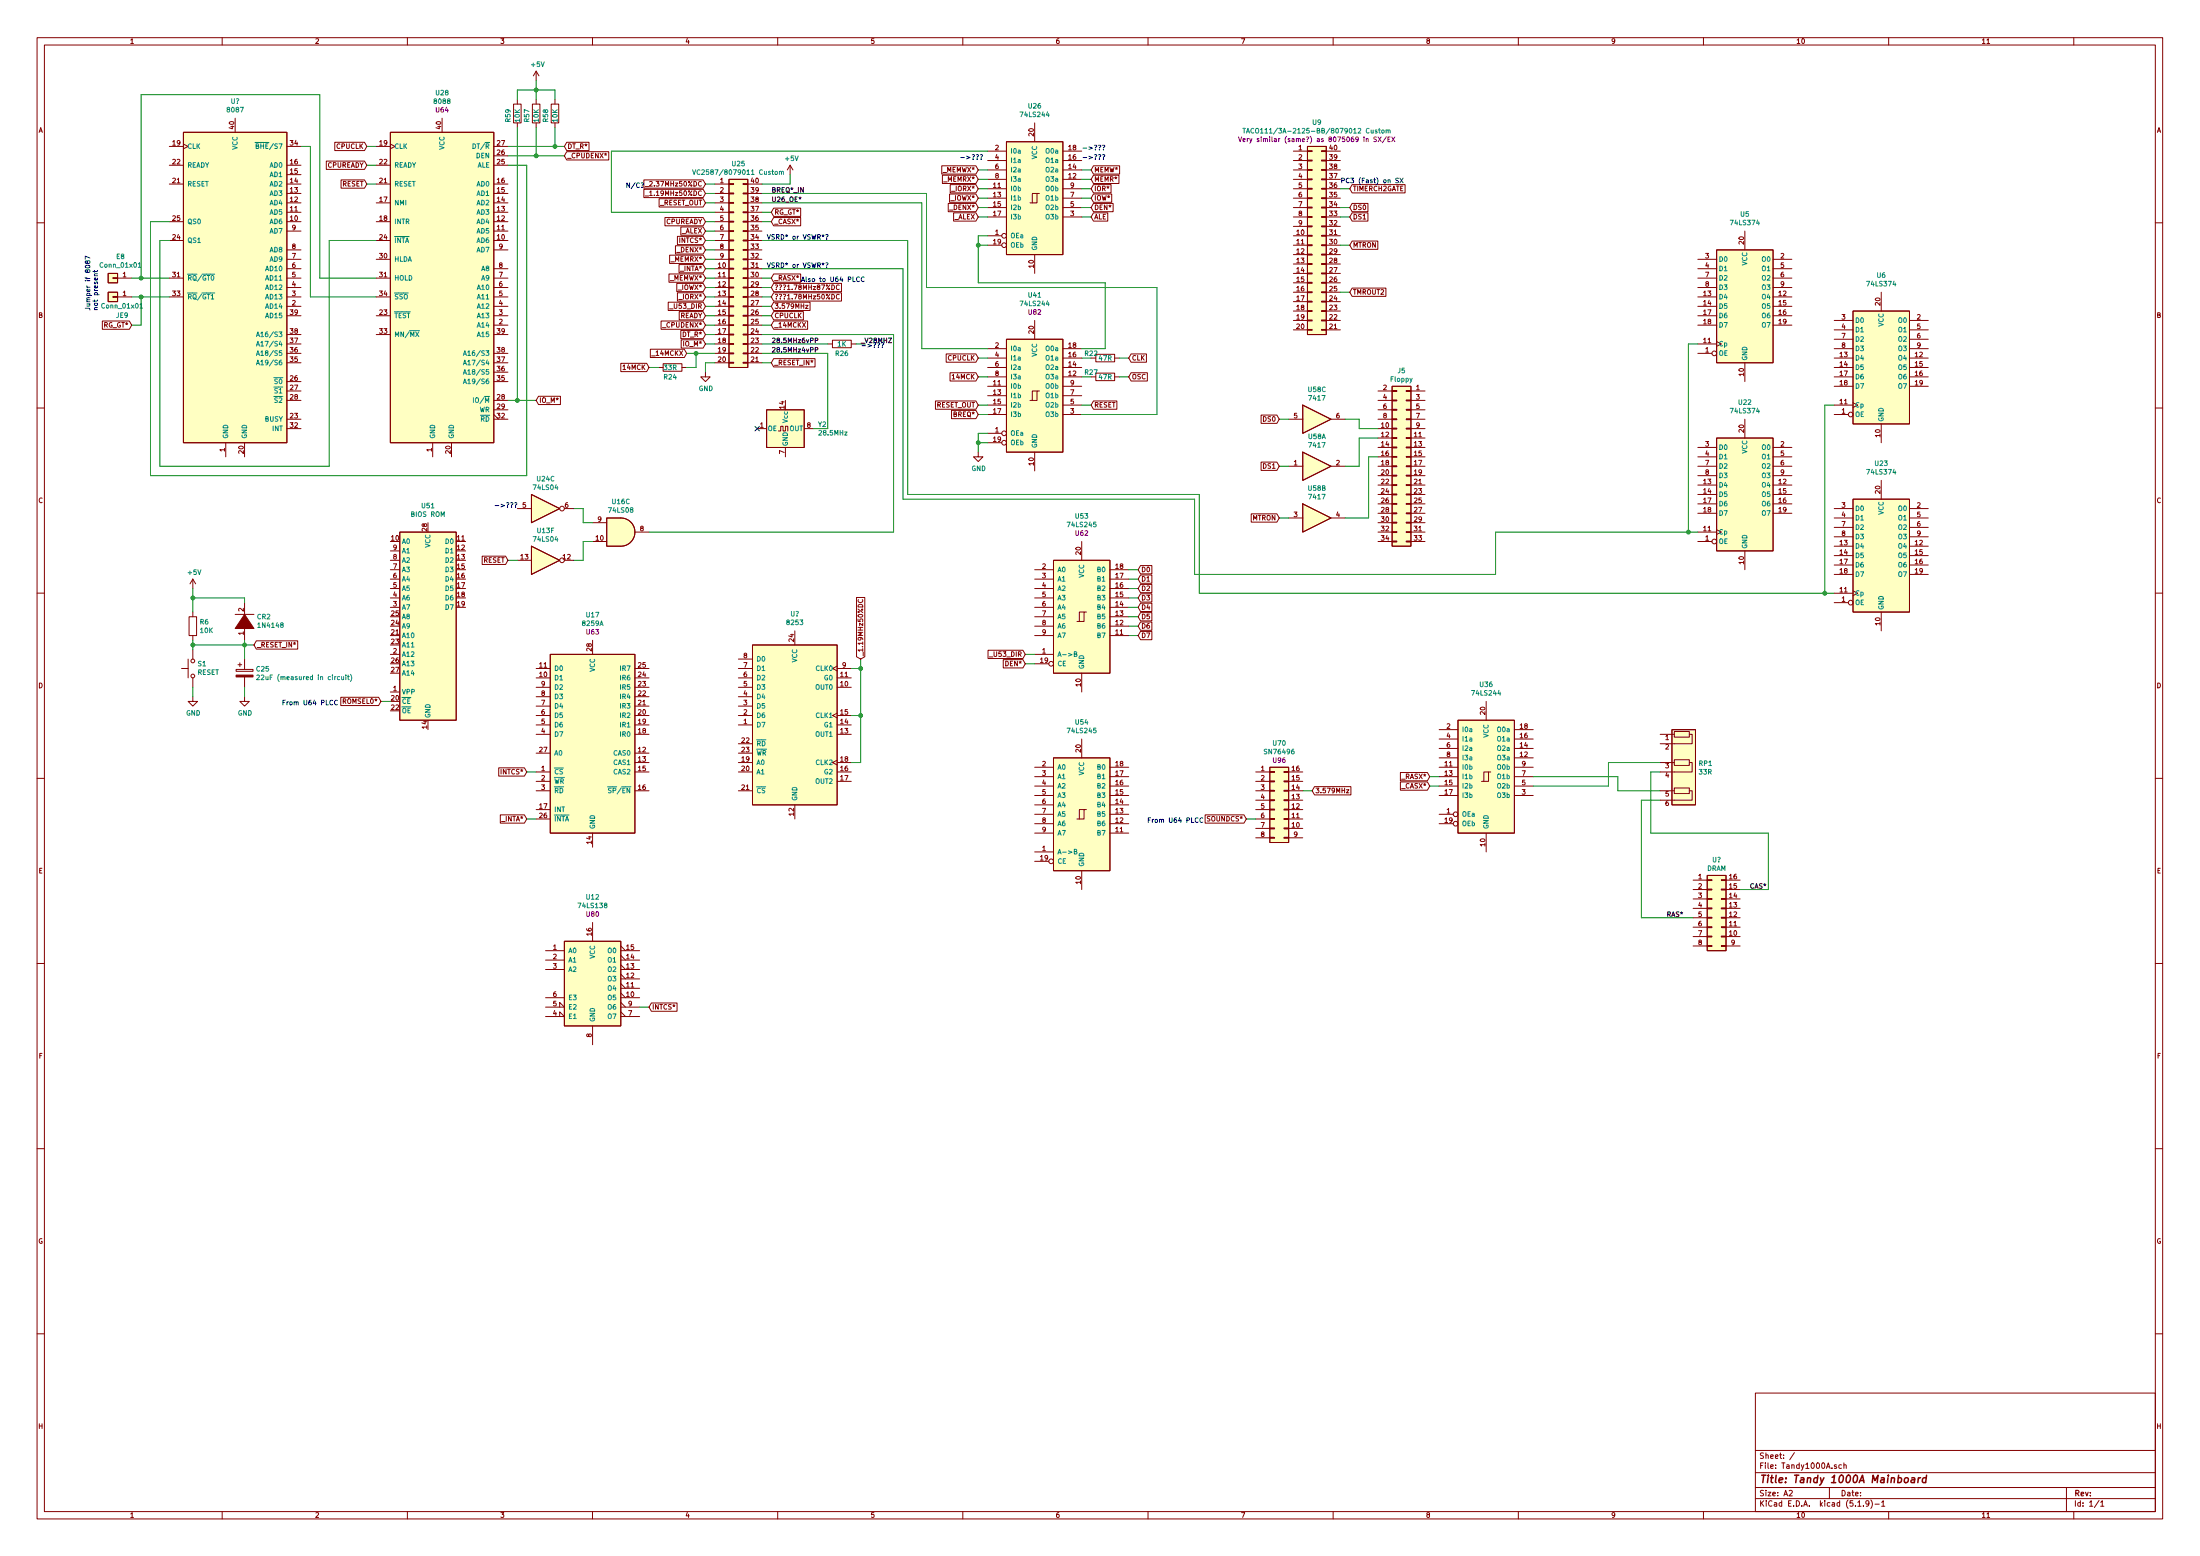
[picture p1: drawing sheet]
EESchema Schematic File Version 4
EELAYER 30 0
EELAYER END
$Descr A2 23386 16535
encoding utf-8
Sheet 1 1
Title "Tandy 1000A Mainboard"
Date ""
Rev ""
Comp ""
Comment1 ""
Comment2 ""
Comment3 ""
Comment4 ""
$EndDescr
$Comp
L MCU_Intel:8088 U28
U 1 1
P 4700 3050
F 0 "U28" H 4700 5121 50  0000 C CNN
F 1 "8088" H 4700 5030 50  0000 C CNN
F 2 "Package_DIP:DIP-40_W15.24mm" H 4700 5121 50  0001 C CIN
F 3 "http://datasheets.chipdb.org/Intel/x86/808x/datashts/8088/231456-006.pdf" H 4700 5030 50  0001 C CNN
F 4 "U64" H 4700 4939 50  0000 C CNN "1000 Ref"
	1    4700 3050
	1    0    0    -1  
$EndComp
$Comp
L 74xx:74LS04 U13
U 6 1
P 5800 5950
F 0 "U13" H 5800 6267 50  0000 C CNN
F 1 "74LS04" H 5800 6176 50  0000 C CNN
F 2 "" H 5800 5950 50  0001 C CNN
F 3 "http://www.ti.com/lit/gpn/sn74LS04" H 5800 5950 50  0001 C CNN
	6    5800 5950
	1    0    0    -1  
$EndComp
Text GLabel 3900 1950 0    50   Input ~ 0
RESET
Wire Wire Line
	4000 1950 3900 1950
Text GLabel 5400 5950 0    50   Input ~ 0
RESET
Wire Wire Line
	5500 5950 5400 5950
$Comp
L 74xx:74LS08 U16
U 3 1
P 6600 5650
F 0 "U16" H 6600 5975 50  0000 C CNN
F 1 "74LS08" H 6600 5884 50  0000 C CNN
F 2 "" H 6600 5650 50  0001 C CNN
F 3 "http://www.ti.com/lit/gpn/sn74LS08" H 6600 5650 50  0001 C CNN
	3    6600 5650
	1    0    0    -1  
$EndComp
$Comp
L Switch:SW_Push S1
U 1 1
P 2050 7100
F 0 "S1" V 2096 7052 50  0000 R CNN
F 1 "RESET" V 2005 7052 50  0000 R CNN
F 2 "" H 2050 7300 50  0001 C CNN
F 3 "~" H 2050 7300 50  0001 C CNN
	1    2050 7100
	0    -1   -1   0   
$EndComp
$Comp
L power:GND #PWR?
U 1 1
P 2050 7400
F 0 "#PWR?" H 2050 7150 50  0001 C CNN
F 1 "GND" H 2055 7227 50  0000 C CNN
F 2 "" H 2050 7400 50  0001 C CNN
F 3 "" H 2050 7400 50  0001 C CNN
	1    2050 7400
	1    0    0    -1  
$EndComp
Wire Wire Line
	2050 7400 2050 7300
$Comp
L Device:R R6
U 1 1
P 2050 6650
F 0 "R6" H 2120 6696 50  0000 L CNN
F 1 "10K" H 2120 6605 50  0000 L CNN
F 2 "" V 1980 6650 50  0001 C CNN
F 3 "~" H 2050 6650 50  0001 C CNN
	1    2050 6650
	1    0    0    -1  
$EndComp
$Comp
L pspice:DIODE CR2
U 1 1
P 2600 6600
F 0 "CR2" V 2646 6472 50  0000 R CNN
F 1 "1N4148" V 2555 6472 50  0000 R CNN
F 2 "" H 2600 6600 50  0001 C CNN
F 3 "~" H 2600 6600 50  0001 C CNN
	1    2600 6600
	0    -1   -1   0   
$EndComp
$Comp
L Device:CP C25
U 1 1
P 2600 7150
F 0 "C25" H 2718 7196 50  0000 L CNN
F 1 "22uF (measured in circuit)" H 2718 7105 50  0000 L CNN
F 2 "" H 2638 7000 50  0001 C CNN
F 3 "~" H 2600 7150 50  0001 C CNN
	1    2600 7150
	1    0    0    -1  
$EndComp
$Comp
L power:GND #PWR?
U 1 1
P 2600 7400
F 0 "#PWR?" H 2600 7150 50  0001 C CNN
F 1 "GND" H 2605 7227 50  0000 C CNN
F 2 "" H 2600 7400 50  0001 C CNN
F 3 "" H 2600 7400 50  0001 C CNN
	1    2600 7400
	1    0    0    -1  
$EndComp
$Comp
L power:+5V #PWR?
U 1 1
P 2050 6250
F 0 "#PWR?" H 2050 6100 50  0001 C CNN
F 1 "+5V" H 2065 6423 50  0000 C CNN
F 2 "" H 2050 6250 50  0001 C CNN
F 3 "" H 2050 6250 50  0001 C CNN
	1    2050 6250
	1    0    0    -1  
$EndComp
Wire Wire Line
	2050 6800 2050 6850
Wire Wire Line
	2050 6850 2600 6850
Wire Wire Line
	2600 6850 2600 7000
Connection ~ 2050 6850
Wire Wire Line
	2050 6850 2050 6900
Wire Wire Line
	2600 6850 2700 6850
Connection ~ 2600 6850
Wire Wire Line
	2050 6500 2050 6350
Wire Wire Line
	2600 6400 2600 6350
Wire Wire Line
	2600 6350 2050 6350
Connection ~ 2050 6350
Wire Wire Line
	2050 6350 2050 6250
Wire Wire Line
	2600 7300 2600 7400
Wire Wire Line
	2600 6800 2600 6850
Text GLabel 2700 6850 2    50   Input ~ 0
_RESET_IN*
$Comp
L Connector_Generic:Conn_02x20_Counter_Clockwise U25
U 1 1
P 7800 2850
F 0 "U25" H 7850 3967 50  0000 C CNN
F 1 "VC2587/8079011 Custom" H 7850 3876 50  0000 C CNN
F 2 "" H 7800 2850 50  0001 C CNN
F 3 "~" H 7800 2850 50  0001 C CNN
	1    7800 2850
	1    0    0    -1  
$EndComp
Text GLabel 8200 3850 2    50   Input ~ 0
_RESET_IN*
Wire Wire Line
	8200 3850 8100 3850
$Comp
L power:GND #PWR?
U 1 1
P 7500 3950
F 0 "#PWR?" H 7500 3700 50  0001 C CNN
F 1 "GND" H 7505 3777 50  0000 C CNN
F 2 "" H 7500 3950 50  0001 C CNN
F 3 "" H 7500 3950 50  0001 C CNN
	1    7500 3950
	1    0    0    -1  
$EndComp
$Comp
L power:+5V #PWR?
U 1 1
P 8400 1850
F 0 "#PWR?" H 8400 1700 50  0001 C CNN
F 1 "+5V" H 8415 2023 50  0000 C CNN
F 2 "" H 8400 1850 50  0001 C CNN
F 3 "" H 8400 1850 50  0001 C CNN
	1    8400 1850
	1    0    0    -1  
$EndComp
Wire Wire Line
	8100 1950 8400 1950
Wire Wire Line
	8400 1950 8400 1850
Wire Wire Line
	7600 3850 7500 3850
Wire Wire Line
	7500 3850 7500 3950
$Comp
L 74xx:74LS244 U41
U 1 1
P 11000 4200
F 0 "U41" H 11000 5271 50  0000 C CNN
F 1 "74LS244" H 11000 5180 50  0000 C CNN
F 2 "" H 11000 4200 50  0001 C CNN
F 3 "http://www.ti.com/lit/ds/symlink/sn74ls244.pdf" H 11000 4200 50  0001 C CNN
F 4 "U82" H 11000 5089 50  0000 C CNN "1000 Ref"
	1    11000 4200
	1    0    0    -1  
$EndComp
Text GLabel 3900 1550 0    50   Input ~ 0
CPUCLK
Text GLabel 10400 3800 0    50   Input ~ 0
CPUCLK
Wire Wire Line
	10500 3800 10400 3800
Wire Wire Line
	4000 1550 3900 1550
Wire Wire Line
	10500 4000 10400 4000
Text GLabel 10400 4000 0    50   Input ~ 0
14MCK
$Comp
L Device:R R22
U 1 1
P 11750 3800
F 0 "R22" V 11700 3650 50  0000 C CNN
F 1 "47R" V 11750 3800 50  0000 C CNN
F 2 "" V 11680 3800 50  0001 C CNN
F 3 "~" H 11750 3800 50  0001 C CNN
	1    11750 3800
	0    1    1    0   
$EndComp
$Comp
L Device:R R27
U 1 1
P 11750 4000
F 0 "R27" V 11700 3850 50  0000 C CNN
F 1 "47R" V 11750 4000 50  0000 C CNN
F 2 "" V 11680 4000 50  0001 C CNN
F 3 "~" H 11750 4000 50  0001 C CNN
	1    11750 4000
	0    1    1    0   
$EndComp
Wire Wire Line
	11600 3800 11500 3800
Wire Wire Line
	11500 4000 11600 4000
Wire Wire Line
	11900 3800 12000 3800
Wire Wire Line
	11900 4000 12000 4000
Text GLabel 12000 3800 2    50   Input ~ 0
CLK
Text GLabel 12000 4000 2    50   Input ~ 0
OSC
$Comp
L power:GND #PWR?
U 1 1
P 10400 4800
F 0 "#PWR?" H 10400 4550 50  0001 C CNN
F 1 "GND" H 10405 4627 50  0000 C CNN
F 2 "" H 10400 4800 50  0001 C CNN
F 3 "" H 10400 4800 50  0001 C CNN
	1    10400 4800
	1    0    0    -1  
$EndComp
Wire Wire Line
	10500 4600 10400 4600
Wire Wire Line
	10400 4600 10400 4700
Wire Wire Line
	10500 4700 10400 4700
Connection ~ 10400 4700
Wire Wire Line
	10400 4700 10400 4800
Text GLabel 8200 3350 2    50   Input ~ 0
CPUCLK
Text GLabel 8200 3450 2    50   Input ~ 0
_14MCKX
Wire Wire Line
	8200 3350 8100 3350
Wire Wire Line
	8100 3450 8200 3450
Wire Wire Line
	4000 1750 3900 1750
Text GLabel 3900 1750 0    50   Input ~ 0
CPUREADY
Wire Wire Line
	7600 2350 7500 2350
Text GLabel 7300 3750 0    50   Input ~ 0
_14MCKX
Wire Wire Line
	7600 3750 7400 3750
$Comp
L 74xx:74LS244 U26
U 1 1
P 11000 2100
F 0 "U26" H 11000 3081 50  0000 C CNN
F 1 "74LS244" H 11000 2990 50  0000 C CNN
F 2 "" H 11000 2100 50  0001 C CNN
F 3 "http://www.ti.com/lit/ds/symlink/sn74ls244.pdf" H 11000 2100 50  0001 C CNN
	1    11000 2100
	1    0    0    -1  
$EndComp
Text GLabel 7500 2350 0    50   Input ~ 0
CPUREADY
Text GLabel 7500 3350 0    50   Input ~ 0
READY
Wire Wire Line
	7600 3350 7500 3350
Text GLabel 11600 2100 2    50   Input ~ 0
IOW*
Text GLabel 11600 2000 2    50   Input ~ 0
IOR*
Text GLabel 11600 1800 2    50   Input ~ 0
MEMW*
Text GLabel 11600 1900 2    50   Input ~ 0
MEMR*
Wire Wire Line
	11600 1800 11500 1800
Wire Wire Line
	11600 1900 11500 1900
Wire Wire Line
	11600 2000 11500 2000
Wire Wire Line
	11500 2100 11600 2100
Wire Wire Line
	11600 2300 11500 2300
Text GLabel 10400 2100 0    50   Input ~ 0
_IOWX*
Text GLabel 10400 1800 0    50   Input ~ 0
_MEMWX*
Wire Wire Line
	10500 1800 10400 1800
Wire Wire Line
	10500 2100 10400 2100
Text GLabel 10400 1900 0    50   Input ~ 0
_MEMRX*
Text GLabel 10400 2000 0    50   Input ~ 0
_IORX*
Text GLabel 11600 2300 2    50   Input ~ 0
ALE
Text GLabel 10400 2300 0    50   Input ~ 0
_ALEX
Wire Wire Line
	10500 1900 10400 1900
Wire Wire Line
	10400 2000 10500 2000
Wire Wire Line
	10500 2300 10400 2300
Text GLabel 7500 3050 0    50   Input ~ 0
_IOWX*
Text GLabel 7500 3150 0    50   Input ~ 0
_IORX*
Text GLabel 7500 2450 0    50   Input ~ 0
_ALEX
Text GLabel 7500 2950 0    50   Input ~ 0
_MEMWX*
Text GLabel 7500 2750 0    50   Input ~ 0
_MEMRX*
Wire Wire Line
	7600 2450 7500 2450
Wire Wire Line
	7500 2750 7600 2750
Wire Wire Line
	7600 2950 7500 2950
Wire Wire Line
	7500 3050 7600 3050
Wire Wire Line
	7600 3150 7500 3150
Wire Wire Line
	10500 2500 10400 2500
Wire Wire Line
	10400 2500 10400 2600
Wire Wire Line
	10500 2600 10400 2600
Connection ~ 10400 2600
Text GLabel 7500 1950 0    50   Input ~ 0
_2.37MHz50%DC
Text GLabel 7500 2050 0    50   Input ~ 0
_1.19MHz50%DC
Text GLabel 7500 2150 0    50   Input ~ 0
_RESET_OUT
Wire Wire Line
	7600 1950 7500 1950
Wire Wire Line
	7500 2050 7600 2050
Wire Wire Line
	7600 2150 7500 2150
Wire Wire Line
	8100 3650 8800 3650
Text GLabel 8200 3250 2    50   Input ~ 0
3.579MHz
Text GLabel 8200 3150 2    50   Input ~ 0
???1.78MHz50%DC
Wire Wire Line
	8200 3250 8100 3250
Wire Wire Line
	8100 3150 8200 3150
Text GLabel 8200 3050 2    50   Input ~ 0
???1.78MHz87%DC
Text GLabel 10400 4300 0    50   Input ~ 0
RESET_OUT
Wire Wire Line
	10500 4300 10400 4300
Text GLabel 11600 4300 2    50   Input ~ 0
RESET
Wire Wire Line
	11600 4300 11500 4300
Wire Wire Line
	11500 3700 11750 3700
Wire Wire Line
	11750 3700 11750 3000
Wire Wire Line
	11750 3000 10400 3000
Wire Wire Line
	10400 3000 10400 2600
Text GLabel 7500 2550 0    50   Input ~ 0
INTCS*
Wire Wire Line
	7600 2550 7500 2550
$Comp
L Interface:8259A U17
U 1 1
P 6300 7900
F 0 "U17" H 6300 9271 50  0000 C CNN
F 1 "8259A" H 6300 9180 50  0000 C CNN
F 2 "Package_DIP:DIP-28_W15.24mm" H 6300 7900 50  0001 C CIN
F 3 "http://pdos.csail.mit.edu/6.828/2005/readings/hardware/8259A.pdf" H 6300 7900 50  0001 C CNN
F 4 "U63" H 6300 9089 50  0000 C CNN "1000 Ref"
	1    6300 7900
	1    0    0    -1  
$EndComp
Text GLabel 5600 8200 0    50   Input ~ 0
INTCS*
Wire Wire Line
	5700 8200 5600 8200
$Comp
L 74xx:74LS138 U12
U 1 1
P 6300 10400
F 0 "U12" H 6300 11271 50  0000 C CNN
F 1 "74LS138" H 6300 11180 50  0000 C CNN
F 2 "" H 6300 10400 50  0001 C CNN
F 3 "http://www.ti.com/lit/gpn/sn74LS138" H 6300 10400 50  0001 C CNN
F 4 "U80" H 6300 11089 50  0000 C CNN "1000 Ref"
	1    6300 10400
	1    0    0    -1  
$EndComp
Text GLabel 6900 10700 2    50   Input ~ 0
INTCS*
Wire Wire Line
	6900 10700 6800 10700
$Comp
L Timer:8253 U?
U 1 1
P 8450 7700
F 0 "U?" H 8450 8881 50  0000 C CNN
F 1 "8253" H 8450 8790 50  0000 C CNN
F 2 "Package_DIP:DIP-24_W15.24mm" H 8500 7950 50  0001 C CNN
F 3 "http://www.cpcwiki.eu/imgs/e/e3/8253.pdf" H 8000 8600 50  0001 C CNN
	1    8450 7700
	1    0    0    -1  
$EndComp
Wire Wire Line
	9050 8100 9150 8100
Wire Wire Line
	9150 8100 9150 7600
Wire Wire Line
	9050 7100 9150 7100
Connection ~ 9150 7100
Wire Wire Line
	9150 7100 9150 7000
Wire Wire Line
	9050 7600 9150 7600
Connection ~ 9150 7600
Wire Wire Line
	9150 7600 9150 7100
Text GLabel 9150 7000 1    50   Input ~ 0
_1.19MHz50%DC
Text Notes 6650 2000 0    50   ~ 0
N/C?
$Comp
L Memory_EPROM:27C256 U51
U 1 1
P 4550 6650
F 0 "U51" H 4550 7931 50  0000 C CNN
F 1 "BIOS ROM" H 4550 7840 50  0000 C CNN
F 2 "Package_DIP:DIP-28_W15.24mm" H 4550 6650 50  0001 C CNN
F 3 "http://ww1.microchip.com/downloads/en/DeviceDoc/doc0014.pdf" H 4550 6650 50  0001 C CNN
	1    4550 6650
	1    0    0    -1  
$EndComp
Text GLabel 4050 7450 0    50   Input ~ 0
ROMSEL0*
Wire Wire Line
	4150 7450 4050 7450
Text Notes 3600 7500 2    50   ~ 0
From U64 PLCC
$Comp
L Connector_Generic:Conn_02x17_Odd_Even J5
U 1 1
P 14950 4950
F 0 "J5" H 15000 5967 50  0000 C CNN
F 1 "Floppy" H 15000 5876 50  0000 C CNN
F 2 "" H 14950 4950 50  0001 C CNN
F 3 "~" H 14950 4950 50  0001 C CNN
	1    14950 4950
	-1   0    0    -1  
$EndComp
$Comp
L Connector_Generic:Conn_02x20_Counter_Clockwise U9
U 1 1
P 13950 2500
F 0 "U9" H 14000 3707 50  0000 C CNN
F 1 "TACO111/3A-2125-BB/8079012 Custom" H 14000 3616 50  0000 C CNN
F 2 "" H 13950 2500 50  0001 C CNN
F 3 "~" H 13950 2500 50  0001 C CNN
F 4 "Very similar (same?) as 8075069 in SX/EX" H 14000 3525 50  0000 C CNN "Note"
	1    13950 2500
	1    0    0    -1  
$EndComp
Text GLabel 14350 2000 2    50   Input ~ 0
TIMERCH2GATE
Text GLabel 14350 3100 2    50   Input ~ 0
TMROUT2
Wire Wire Line
	14350 3100 14250 3100
Wire Wire Line
	14350 2000 14250 2000
Text Notes 14250 1950 0    50   ~ 0
PC3 (Fast) on SX
Text GLabel 14350 2200 2    50   Input ~ 0
DS0
Text GLabel 14350 2300 2    50   Input ~ 0
DS1
Text GLabel 14350 2600 2    50   Input ~ 0
MTRON
Wire Wire Line
	14350 2600 14250 2600
Wire Wire Line
	14350 2300 14250 2300
Wire Wire Line
	14250 2200 14350 2200
$Comp
L 74xx:74LS07 U58
U 1 1
P 14000 4950
F 0 "U58" H 14000 5267 50  0000 C CNN
F 1 "7417" H 14000 5176 50  0000 C CNN
F 2 "" H 14000 4950 50  0001 C CNN
F 3 "www.ti.com/lit/ds/symlink/sn74ls07.pdf" H 14000 4950 50  0001 C CNN
	1    14000 4950
	1    0    0    -1  
$EndComp
$Comp
L 74xx:74LS07 U58
U 2 1
P 14000 5500
F 0 "U58" H 14000 5817 50  0000 C CNN
F 1 "7417" H 14000 5726 50  0000 C CNN
F 2 "" H 14000 5500 50  0001 C CNN
F 3 "www.ti.com/lit/ds/symlink/sn74ls07.pdf" H 14000 5500 50  0001 C CNN
	2    14000 5500
	1    0    0    -1  
$EndComp
$Comp
L 74xx:74LS07 U58
U 3 1
P 14000 4450
F 0 "U58" H 14000 4767 50  0000 C CNN
F 1 "7417" H 14000 4676 50  0000 C CNN
F 2 "" H 14000 4450 50  0001 C CNN
F 3 "www.ti.com/lit/ds/symlink/sn74ls07.pdf" H 14000 4450 50  0001 C CNN
	3    14000 4450
	1    0    0    -1  
$EndComp
Text GLabel 13600 4950 0    50   Input ~ 0
DS1
Text GLabel 13600 4450 0    50   Input ~ 0
DS0
Text GLabel 13600 5500 0    50   Input ~ 0
MTRON
Wire Wire Line
	13700 4950 13600 4950
Wire Wire Line
	13600 5500 13700 5500
Wire Wire Line
	13700 4450 13600 4450
Wire Wire Line
	14300 5500 14550 5500
Wire Wire Line
	14300 4450 14450 4450
Wire Wire Line
	14450 4450 14450 4550
Wire Wire Line
	14450 4550 14650 4550
Wire Wire Line
	14450 4950 14300 4950
Wire Wire Line
	14450 4950 14450 4650
Wire Wire Line
	14450 4650 14650 4650
Wire Wire Line
	14550 5500 14550 4850
Wire Wire Line
	14550 4850 14650 4850
Wire Wire Line
	9800 2150 9800 3700
Wire Wire Line
	9800 3700 10500 3700
Wire Wire Line
	8100 2150 9800 2150
Wire Wire Line
	8200 3050 8100 3050
Text Label 8200 2150 0    50   ~ 0
U26_OE*
Wire Wire Line
	6500 1600 6500 2250
Wire Wire Line
	6500 1600 10500 1600
Wire Wire Line
	6500 2250 7600 2250
$Comp
L Oscillator:SG-51 Y2
U 1 1
P 8350 4550
F 0 "Y2" H 8694 4596 50  0000 L CNN
F 1 "28.5MHz" H 8694 4505 50  0000 L CNN
F 2 "Oscillator:Oscillator_SeikoEpson_SG-8002DB" H 8800 4200 50  0001 C CNN
F 3 "https://support.epson.biz/td/api/doc_check.php?mode=dl&lang=en&Parts=SG-51P" H 8250 4550 50  0001 C CNN
	1    8350 4550
	1    0    0    -1  
$EndComp
NoConn ~ 8050 4550
Wire Wire Line
	8650 4550 8800 4550
Wire Wire Line
	8800 4550 8800 3750
Wire Wire Line
	8100 3750 8800 3750
Text Label 8200 3750 0    50   ~ 0
28.5MHz4vPP
Text Label 8200 3650 0    50   ~ 0
28.5MHz6vPP
$Comp
L Device:R R26
U 1 1
P 8950 3650
F 0 "R26" V 9050 3650 50  0000 C CNN
F 1 "1K" V 8950 3650 50  0000 C CNN
F 2 "" V 8880 3650 50  0001 C CNN
F 3 "~" H 8950 3650 50  0001 C CNN
	1    8950 3650
	0    1    1    0   
$EndComp
Wire Wire Line
	9100 3650 9200 3650
Text Notes 9150 3700 0    50   ~ 0
->???
$Comp
L 74xx:74LS245 U53
U 1 1
P 11500 6550
F 0 "U53" H 11500 7621 50  0000 C CNN
F 1 "74LS245" H 11500 7530 50  0000 C CNN
F 2 "" H 11500 6550 50  0001 C CNN
F 3 "http://www.ti.com/lit/gpn/sn74LS245" H 11500 6550 50  0001 C CNN
F 4 "U62" H 11500 7439 50  0000 C CNN "1000 Ref"
	1    11500 6550
	1    0    0    -1  
$EndComp
$Comp
L 74xx:74LS245 U54
U 1 1
P 11500 8650
F 0 "U54" H 11500 9631 50  0000 C CNN
F 1 "74LS245" H 11500 9540 50  0000 C CNN
F 2 "" H 11500 8650 50  0001 C CNN
F 3 "http://www.ti.com/lit/gpn/sn74LS245" H 11500 8650 50  0001 C CNN
	1    11500 8650
	1    0    0    -1  
$EndComp
Wire Wire Line
	10900 7050 11000 7050
Wire Wire Line
	12100 6050 12000 6050
Wire Wire Line
	12000 6150 12100 6150
Wire Wire Line
	12100 6250 12000 6250
Wire Wire Line
	12000 6350 12100 6350
Wire Wire Line
	12100 6450 12000 6450
Wire Wire Line
	12000 6550 12100 6550
Wire Wire Line
	12100 6650 12000 6650
Wire Wire Line
	12000 6750 12100 6750
Text GLabel 12100 6450 2    50   Input ~ 0
D4
Text GLabel 12100 6550 2    50   Input ~ 0
D5
Text GLabel 12100 6650 2    50   Input ~ 0
D6
Text GLabel 12100 6350 2    50   Input ~ 0
D3
Text GLabel 12100 6250 2    50   Input ~ 0
D2
Text GLabel 12100 6750 2    50   Input ~ 0
D7
Text GLabel 12100 6150 2    50   Input ~ 0
D1
Text GLabel 12100 6050 2    50   Input ~ 0
D0
Text GLabel 11600 2200 2    50   Input ~ 0
DEN*
Text GLabel 10900 7050 0    50   Input ~ 0
DEN*
Wire Wire Line
	11600 2200 11500 2200
Text GLabel 10400 2200 0    50   Input ~ 0
_DENX*
Text GLabel 7500 2650 0    50   Input ~ 0
_DENX*
Wire Wire Line
	7600 2650 7500 2650
Wire Wire Line
	10500 2200 10400 2200
Text Notes 11500 1600 0    50   ~ 0
->???
Text Notes 11500 1700 0    50   ~ 0
->???
Text Notes 10200 1700 0    50   ~ 0
->???
Text GLabel 5700 4250 2    50   Input ~ 0
IO_M*
Text GLabel 7500 3650 0    50   Input ~ 0
IO_M*
Wire Wire Line
	7600 3650 7500 3650
$Comp
L Device:R R59
U 1 1
P 5500 1200
F 0 "R59" V 5400 1100 50  0000 L CNN
F 1 "10K" V 5500 1100 50  0000 L CNN
F 2 "" V 5430 1200 50  0001 C CNN
F 3 "~" H 5500 1200 50  0001 C CNN
	1    5500 1200
	1    0    0    -1  
$EndComp
$Comp
L power:+5V #PWR?
U 1 1
P 5700 850
F 0 "#PWR?" H 5700 700 50  0001 C CNN
F 1 "+5V" H 5715 1023 50  0000 C CNN
F 2 "" H 5700 850 50  0001 C CNN
F 3 "" H 5700 850 50  0001 C CNN
	1    5700 850 
	1    0    0    -1  
$EndComp
Wire Wire Line
	5500 1050 5500 950 
Wire Wire Line
	5500 950  5700 950 
Wire Wire Line
	5700 950  5700 850 
Wire Wire Line
	5700 950  5700 1050
Connection ~ 5700 950 
Wire Wire Line
	5700 950  5900 950 
Wire Wire Line
	5900 950  5900 1050
Wire Wire Line
	5700 4250 5500 4250
Wire Wire Line
	5500 4250 5500 1350
Connection ~ 5500 4250
Wire Wire Line
	5500 4250 5400 4250
Text GLabel 6000 1550 2    50   Input ~ 0
DT_R*
Text GLabel 6000 1650 2    50   Input ~ 0
_CPUDENX*
Wire Wire Line
	6000 1650 5700 1650
$Comp
L Device:R R57
U 1 1
P 5700 1200
F 0 "R57" V 5600 1100 50  0000 L CNN
F 1 "10K" V 5700 1100 50  0000 L CNN
F 2 "" V 5630 1200 50  0001 C CNN
F 3 "~" H 5700 1200 50  0001 C CNN
	1    5700 1200
	1    0    0    -1  
$EndComp
$Comp
L Device:R R58
U 1 1
P 5900 1200
F 0 "R58" V 5800 1100 50  0000 L CNN
F 1 "10K" V 5900 1100 50  0000 L CNN
F 2 "" V 5830 1200 50  0001 C CNN
F 3 "~" H 5900 1200 50  0001 C CNN
	1    5900 1200
	1    0    0    -1  
$EndComp
Connection ~ 5700 1650
Wire Wire Line
	5700 1650 5400 1650
Wire Wire Line
	5400 1550 5900 1550
Wire Wire Line
	5900 1350 5900 1550
Connection ~ 5900 1550
Wire Wire Line
	5900 1550 6000 1550
Wire Wire Line
	5700 1350 5700 1650
Text GLabel 7500 3450 0    50   Input ~ 0
_CPUDENX*
Wire Wire Line
	7600 3450 7500 3450
Text GLabel 7500 3550 0    50   Input ~ 0
DT_R*
Wire Wire Line
	7500 3550 7600 3550
$Comp
L MCU_Intel:8087 U?
U 1 1
P 2500 3050
F 0 "U?" H 2500 5031 50  0000 C CNN
F 1 "8087" H 2500 4940 50  0000 C CNN
F 2 "Package_DIP:DIP-40_W15.24mm" H 2550 3150 50  0001 C CIN
F 3 "http://datasheets.chipdb.org/Intel/x86/808x/datashts/8087/205835-007.pdf" H 2500 3100 50  0001 C CNN
	1    2500 3050
	1    0    0    -1  
$EndComp
Wire Wire Line
	1800 2550 1700 2550
Wire Wire Line
	1700 2550 1700 4950
Wire Wire Line
	1700 4950 3500 4950
Wire Wire Line
	3500 4950 3500 2550
Wire Wire Line
	3500 2550 4000 2550
Wire Wire Line
	5400 1750 5600 1750
Wire Wire Line
	5600 1750 5600 5050
Wire Wire Line
	5600 5050 1600 5050
Wire Wire Line
	1600 5050 1600 2350
Wire Wire Line
	1600 2350 1800 2350
Wire Wire Line
	3300 3150 3300 1550
Wire Wire Line
	3300 1550 3200 1550
Wire Wire Line
	3300 3150 4000 3150
Text GLabel 7500 2850 0    50   Input ~ 0
_INTA*
Wire Wire Line
	7600 2850 7500 2850
Text GLabel 5600 8700 0    50   Input ~ 0
_INTA*
Wire Wire Line
	5600 8700 5700 8700
$Comp
L Device:R R24
U 1 1
P 7150 3900
F 0 "R24" V 7250 3800 50  0000 L CNN
F 1 "33R" V 7150 3800 50  0000 L CNN
F 2 "" V 7080 3900 50  0001 C CNN
F 3 "~" H 7150 3900 50  0001 C CNN
	1    7150 3900
	0    1    1    0   
$EndComp
Wire Wire Line
	7300 3900 7400 3900
Wire Wire Line
	7400 3900 7400 3750
Connection ~ 7400 3750
Wire Wire Line
	7400 3750 7300 3750
Wire Wire Line
	7000 3900 6900 3900
Text GLabel 6900 3900 0    50   Input ~ 0
14MCK
$Comp
L Connector_Generic:Conn_02x08_Counter_Clockwise U70
U 1 1
P 13550 8500
F 0 "U70" H 13600 9107 50  0000 C CNN
F 1 "SN76496" H 13600 9016 50  0000 C CNN
F 2 "" H 13550 8500 50  0001 C CNN
F 3 "~" H 13550 8500 50  0001 C CNN
F 4 "U96" H 13600 8925 50  0000 C CNN "1000 Ref"
	1    13550 8500
	1    0    0    -1  
$EndComp
Text GLabel 13950 8400 2    50   Input ~ 0
3.579MHz
Wire Wire Line
	13950 8400 13850 8400
Wire Wire Line
	13350 8700 13250 8700
Text GLabel 13250 8700 0    50   Input ~ 0
SOUNDCS*
Text Notes 12800 8750 2    50   ~ 0
From U64 PLCC
Wire Wire Line
	11000 6950 10900 6950
Text GLabel 10900 6950 0    50   Input ~ 0
_U53_DIR
Text GLabel 7500 3250 0    50   Input ~ 0
_U53_DIR
Wire Wire Line
	7600 3250 7500 3250
Wire Wire Line
	6900 5650 9500 5650
Wire Wire Line
	9500 5650 9500 3550
Wire Wire Line
	9500 3550 8100 3550
Text Label 9150 3650 0    50   ~ 0
_V28MHZ
$Comp
L 74xx:74LS04 U24
U 3 1
P 5800 5400
F 0 "U24" H 5800 5717 50  0000 C CNN
F 1 "74LS04" H 5800 5626 50  0000 C CNN
F 2 "" H 5800 5400 50  0001 C CNN
F 3 "http://www.ti.com/lit/gpn/sn74LS04" H 5800 5400 50  0001 C CNN
	3    5800 5400
	1    0    0    -1  
$EndComp
Wire Wire Line
	6100 5400 6200 5400
Wire Wire Line
	6200 5400 6200 5550
Wire Wire Line
	6200 5550 6300 5550
Wire Wire Line
	6100 5950 6200 5950
Wire Wire Line
	6200 5950 6200 5750
Wire Wire Line
	6200 5750 6300 5750
Text Notes 5250 5400 0    50   ~ 0
->???
Wire Wire Line
	11500 4400 12300 4400
Wire Wire Line
	12300 4400 12300 3050
Wire Wire Line
	12300 3050 9850 3050
Wire Wire Line
	9850 3050 9850 2050
Wire Wire Line
	9850 2050 8100 2050
Text GLabel 10400 4400 0    50   Input ~ 0
BREQ*
Wire Wire Line
	10500 4400 10400 4400
Text Label 8200 2050 0    50   ~ 0
BREQ*_IN
Wire Wire Line
	4000 2950 3400 2950
Wire Wire Line
	3400 2950 3400 1000
Wire Wire Line
	3400 1000 1500 1000
Wire Wire Line
	1500 1000 1500 2950
Wire Wire Line
	1500 2950 1800 2950
$Comp
L Connector_Generic:Conn_01x01 E8
U 1 1
P 1200 2950
F 0 "E8" H 1118 2725 50  0000 C CNN
F 1 "Conn_01x01" H 1118 2816 50  0000 C CNN
F 2 "" H 1200 2950 50  0001 C CNN
F 3 "~" H 1200 2950 50  0001 C CNN
	1    1200 2950
	-1   0    0    1   
$EndComp
$Comp
L Connector_Generic:Conn_01x01 JE9
U 1 1
P 1200 3150
F 0 "JE9" H 1100 3350 50  0000 C CNN
F 1 "Conn_01x01" H 1100 3250 50  0000 C CNN
F 2 "" H 1200 3150 50  0001 C CNN
F 3 "~" H 1200 3150 50  0001 C CNN
	1    1200 3150
	-1   0    0    1   
$EndComp
Text Notes 1050 3300 1    50   ~ 0
Jumper if 8087\nnot present
Connection ~ 1500 2950
Text GLabel 1400 3450 0    50   Input ~ 0
RG_GT*
Wire Wire Line
	1500 2950 1400 2950
Wire Wire Line
	1500 3150 1500 3450
Wire Wire Line
	1500 3450 1400 3450
Wire Wire Line
	1400 3150 1500 3150
Connection ~ 1500 3150
Wire Wire Line
	1500 3150 1800 3150
Text GLabel 8200 2250 2    50   Input ~ 0
RG_GT*
Wire Wire Line
	8200 2250 8100 2250
$Comp
L 74xx:74LS244 U36
U 1 1
P 15800 8250
F 0 "U36" H 15800 9231 50  0000 C CNN
F 1 "74LS244" H 15800 9140 50  0000 C CNN
F 2 "" H 15800 8250 50  0001 C CNN
F 3 "http://www.ti.com/lit/ds/symlink/sn74ls244.pdf" H 15800 8250 50  0001 C CNN
	1    15800 8250
	1    0    0    -1  
$EndComp
$Comp
L Device:R_Pack03_SIP RP1
U 1 1
P 17850 8100
F 0 "RP1" V 17858 8305 50  0000 L CNN
F 1 "33R" V 17949 8305 50  0000 L CNN
F 2 "Resistor_THT:R_Array_SIP6" V 18425 8100 50  0001 C CNN
F 3 "http://www.vishay.com/docs/31509/csc.pdf" H 17850 8100 50  0001 C CNN
	1    17850 8100
	0    1    1    0   
$EndComp
Wire Wire Line
	16300 8350 17100 8350
Wire Wire Line
	17100 8350 17100 8100
Wire Wire Line
	17100 8100 17650 8100
$Comp
L Connector_Generic:Conn_02x08_Counter_Clockwise U?
U 1 1
P 18200 9650
F 0 "U?" H 18250 10167 50  0000 C CNN
F 1 "DRAM" H 18250 10076 50  0000 C CNN
F 2 "" H 18200 9650 50  0001 C CNN
F 3 "~" H 18200 9650 50  0001 C CNN
	1    18200 9650
	1    0    0    -1  
$EndComp
Wire Wire Line
	17650 8200 17550 8200
Wire Wire Line
	17550 8200 17550 8850
Wire Wire Line
	17550 8850 18800 8850
Wire Wire Line
	18800 8850 18800 9450
Wire Wire Line
	18800 9450 18500 9450
Text Label 18600 9450 0    50   ~ 0
CAS*
Text GLabel 8200 2350 2    50   Input ~ 0
_CASX*
Wire Wire Line
	8200 2350 8100 2350
Text GLabel 15200 8350 0    50   Input ~ 0
_CASX*
Wire Wire Line
	15300 8350 15200 8350
Wire Wire Line
	18000 9750 17450 9750
Wire Wire Line
	17450 9750 17450 8500
Wire Wire Line
	17450 8500 17650 8500
Text Label 17900 9750 2    50   ~ 0
RAS*
Wire Wire Line
	16300 8250 17200 8250
Wire Wire Line
	17200 8250 17200 8400
Wire Wire Line
	17200 8400 17650 8400
Text GLabel 15200 8250 0    50   Input ~ 0
_RASX*
Wire Wire Line
	15300 8250 15200 8250
Text GLabel 8200 2950 2    50   Input ~ 0
_RASX*
Wire Wire Line
	8200 2950 8100 2950
Text Notes 9200 3000 2    50   ~ 0
Also to U64 PLCC
$Comp
L 74xx:74LS374 U5
U 1 1
P 18550 3250
F 0 "U5" H 18550 4231 50  0000 C CNN
F 1 "74LS374" H 18550 4140 50  0000 C CNN
F 2 "" H 18550 3250 50  0001 C CNN
F 3 "http://www.ti.com/lit/gpn/sn74LS374" H 18550 3250 50  0001 C CNN
	1    18550 3250
	1    0    0    -1  
$EndComp
$Comp
L 74xx:74LS374 U22
U 1 1
P 18550 5250
F 0 "U22" H 18550 6231 50  0000 C CNN
F 1 "74LS374" H 18550 6140 50  0000 C CNN
F 2 "" H 18550 5250 50  0001 C CNN
F 3 "http://www.ti.com/lit/gpn/sn74LS374" H 18550 5250 50  0001 C CNN
	1    18550 5250
	1    0    0    -1  
$EndComp
Wire Wire Line
	18050 3650 17950 3650
Wire Wire Line
	17950 3650 17950 5650
Wire Wire Line
	17950 5650 18050 5650
Wire Wire Line
	17950 5650 15900 5650
Wire Wire Line
	15900 5650 15900 6100
Wire Wire Line
	15900 6100 12700 6100
Wire Wire Line
	12700 6100 12700 5300
Wire Wire Line
	12700 5300 9600 5300
Wire Wire Line
	9600 5300 9600 2850
Wire Wire Line
	9600 2850 8100 2850
Connection ~ 17950 5650
$Comp
L 74xx:74LS374 U6
U 1 1
P 20000 3900
F 0 "U6" H 20000 4881 50  0000 C CNN
F 1 "74LS374" H 20000 4790 50  0000 C CNN
F 2 "" H 20000 3900 50  0001 C CNN
F 3 "http://www.ti.com/lit/gpn/sn74LS374" H 20000 3900 50  0001 C CNN
	1    20000 3900
	1    0    0    -1  
$EndComp
$Comp
L 74xx:74LS374 U23
U 1 1
P 20000 5900
F 0 "U23" H 20000 6881 50  0000 C CNN
F 1 "74LS374" H 20000 6790 50  0000 C CNN
F 2 "" H 20000 5900 50  0001 C CNN
F 3 "http://www.ti.com/lit/gpn/sn74LS374" H 20000 5900 50  0001 C CNN
	1    20000 5900
	1    0    0    -1  
$EndComp
Wire Wire Line
	19500 4300 19400 4300
Wire Wire Line
	19400 4300 19400 6300
Wire Wire Line
	19400 6300 19500 6300
Connection ~ 19400 6300
Wire Wire Line
	8100 2550 9650 2550
Wire Wire Line
	9650 2550 9650 5250
Wire Wire Line
	9650 5250 12750 5250
Wire Wire Line
	12750 5250 12750 6300
Wire Wire Line
	12750 6300 19400 6300
Text Notes 8150 2550 0    50   ~ 0
VSRD* or VSWR*?
Text Notes 8150 2850 0    50   ~ 0
VSRD* or VSWR*?
$EndSCHEMATC
